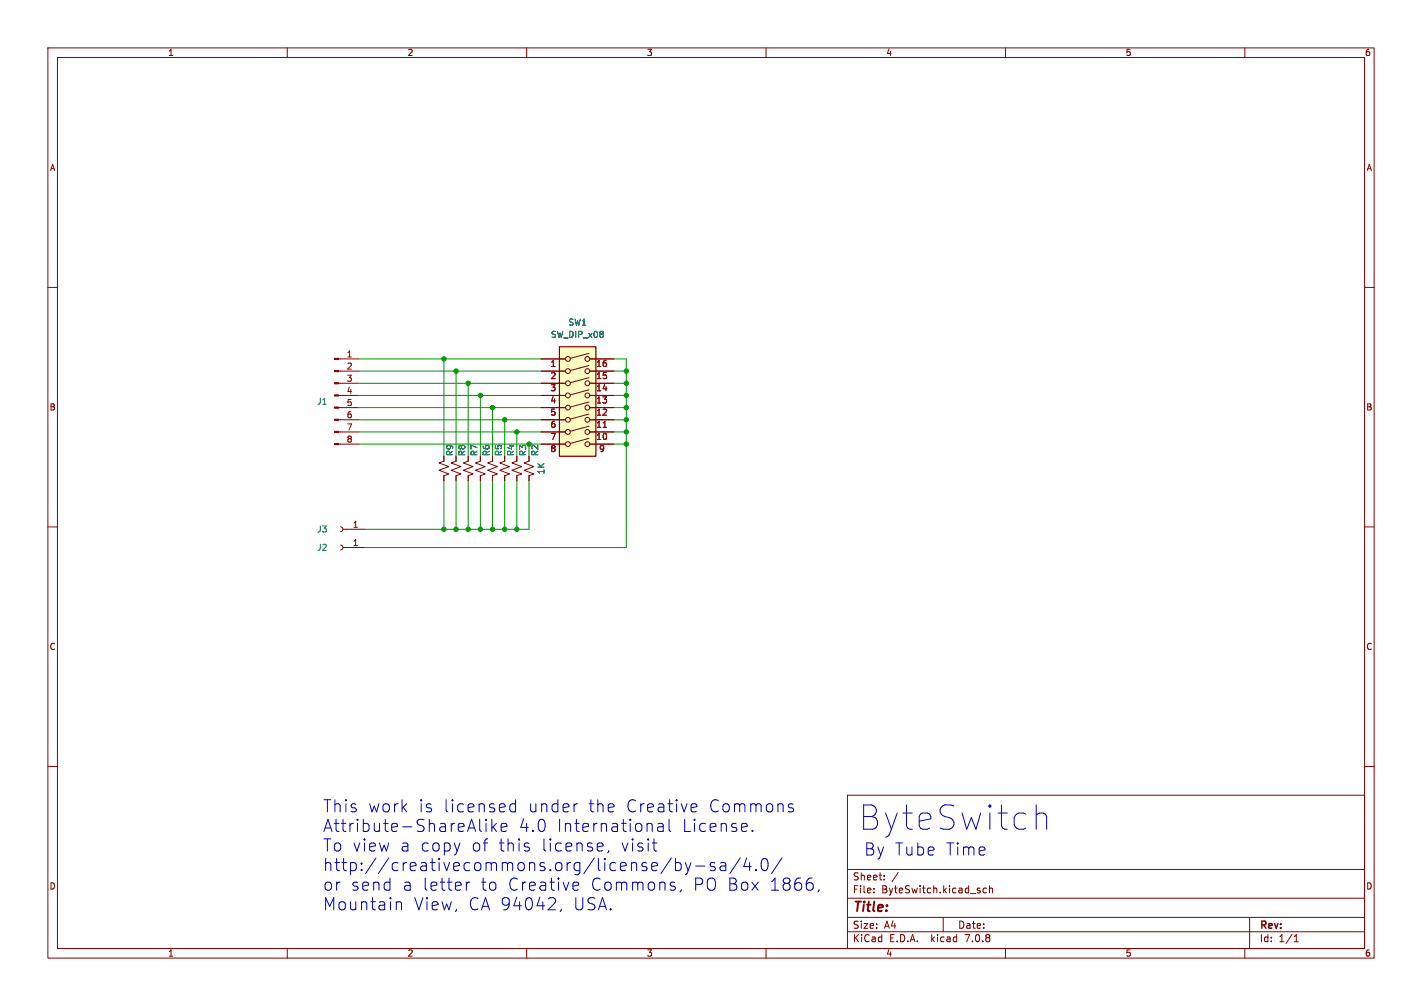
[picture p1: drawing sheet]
<svg xmlns="http://www.w3.org/2000/svg" width="297mm" height="210mm" viewBox="0 0 297 210" stroke-linecap="round" stroke-linejoin="round" font-family="sans-serif">
<g fill="none" stroke="#840000" stroke-width=".21">
<path d="M10 10h277v190h-277zM12 12h273v186h-273zM60 10v2M110 10v2M160 10v2M210 10v2M260 10v2M10 60h2M285 60h2M70.7 77.5h4.2M70.7 74.9h4.2M113 77.5h5.1"/>
<path d="M113 74.9h5.1M123 78.8l-3.9 1.1M123 76.3l-3.9 1M123 73.8l-3.9 1M123.2 77.5h5.1M123.2 74.9h5.1M70.7 92.7h4.2M70.7 90.2h4.2M70.7 87.6h4.2M70.7 85.1h4.2M70.7 82.6h4.2M70.7 80h4.2"/>
<path d="M92.7 95.3v1l-1 .3 2 .8-2 .8 2 .7-1 .4v1M95.2 95.3v1l-1 .3 2.1 .8-2.1 .8 2.1 .7-1.1 .4v1M97.8 95.3v1l-1 .3 2 .8-2 .8 2 .7-1 .4v1M100.3 95.3v1l-1 .3 2 .8-2 .8 2 .7-1 .4v1M102.9 95.3v1l-1 .3 2 .8-2 .8 2 .7-1 .4v1M105.4 95.3v1l-1 .3 2 .8-2 .8 2 .7-1 .4v1M107.9 95.3v1l-1 .3 2.1 .8-2.1 .8 2.1 .7-1.1 .4v1M110.5 95.3v1l-1 .3 2 .8-2 .8 2 .7-1 .4v1M113 92.7h5.1M113 90.2h5.1M113 87.6h5.1M113 85.1h5.1"/>
<path d="M113 82.6h5.1M113 80h5.1M123 91.5l-3.9 1.1M123 89l-3.9 1M123 86.4l-3.9 1.1M123 83.9l-3.9 1.1M123 81.4l-3.9 1M123.2 92.7h5.1M123.2 90.2h5.1M123.2 87.6h5.1M123.2 85.1h5.1M123.2 82.6h5.1"/>
<path d="M123.2 80h5.1M10 110h2M71.1 113.8l.4 .1 .1 .4-.1 .4-.4 .1M71.1 110l.4 .1 .1 .4-.1 .4-.4 .1M71.6 114.3h4.6M71.6 110.5h4.6M285 110h2M10 160h2M285 160h2M177 166h108v32h-108zM60 198v2M110 198v2"/>
<path d="M160 198v2M177 194.5h108M177 191.5h108M177 187.5h108M177 181.5h108M182.5 186.3v.1M182.5 185.5v.1M184.7 183.6v.1M184.7 182.8v.1M187.6 182.1l-1.3 2M197 191.5v3M206 185.5l-.4-.1-.3 .3 .2 .6h.5"/>
<path d="M206.7 185.5l.2-.1 .3 .1 .1 .9M206.7 184.9v1.5M210 198v2M260 198v2M261 191.5v6.5M270.3 196.6h.9M270.3 195.5l.4-.4v1.5"/>
<circle cx="118.6" cy="77.5" r=".51"/>
<circle cx="118.6" cy="74.9" r=".51"/>
<circle cx="122.7" cy="77.5" r=".51"/>
<circle cx="122.7" cy="74.9" r=".51"/>
<circle cx="118.6" cy="92.7" r=".51"/>
<circle cx="118.6" cy="90.2" r=".51"/>
<circle cx="118.6" cy="80" r=".51"/>
<circle cx="118.6" cy="87.6" r=".51"/>
<circle cx="118.6" cy="82.6" r=".51"/>
<circle cx="118.6" cy="85.1" r=".51"/>
<circle cx="122.7" cy="92.7" r=".51"/>
<circle cx="122.7" cy="87.6" r=".51"/>
<circle cx="122.7" cy="85.1" r=".51"/>
<circle cx="122.7" cy="90.2" r=".51"/>
<circle cx="122.7" cy="82.6" r=".51"/>
<circle cx="122.7" cy="80" r=".51"/>
</g>
<g fill="#840000" stroke="#840000" stroke-width=".21">
<path d="M69.8 92.6h.9v.2h-.9z"/>
<path d="M69.8 90h.9v.3h-.9z"/>
<path d="M69.8 87.5h.9v.3h-.9z"/>
<path d="M69.8 85h.9v.2h-.9z"/>
<path d="M69.8 82.4h.9v.3h-.9z"/>
<path d="M69.8 79.9h.9v.2h-.9z"/>
<path d="M69.8 77.3h.9v.3h-.9z"/>
<path d="M69.8 74.8h.9v.3h-.9z"/>
</g>
<path d="M116.8 72.4h7.7v22.9h-7.7z" fill="#ffffc2" stroke="#ffffc2" stroke-width=".21"/>
<path d="M116.8 72.4h7.7v22.9h-7.7z" fill="none" stroke="#840000" stroke-width=".25"/>
<path d="M126 89.2h.7" fill="none" stroke="#a90000" stroke-width=".21"/>
<g fill="none" stroke="#0000c2" stroke-width=".21">
<path d="M100.2 171v2.2l.4 .4M101.5 171v.3M101.5 171.9v1.7M101.5 171l-.1 .2 .1 .1M101.5 171l.1 .2-.1 .1M102.7 171v2.6M103 172.6l.7 1M103.7 171.9l-1 .9M104.7 172.7l1.2-.2-.1-.5-.8-.1-.3 .3 .1 1.3 .2 .1 .8-.1M107.7 166.9v2.6M107.7 167.9l-.7-.1-.5 .5v.7l.2 .4 .3 .1 .7-.1M110.2 176.8l.4 .4-.1 .3-.3 .2"/>
<path d="M110.2 176l.3 .1M120.6 167.8l-.5 .1M125.1 176l.7 .1 .2 .5-1.3 .2M125.8 177.5l-.7 .2M127.2 177.5l-.3 .5M136.2 176h1M136.6 175.1v2.2l.1 .2 .5 .2M137.4 172l.3-.1 .7 .1 .1 1.6M138.5 172.5l-.8 .1a.5 .5 0 0 0-.4 .5 .5 .5 0 0 0 .4 .5l.8-.1M139.7 171v2.2l.4 .4M140.2 179.1l-2.2 3.3M141.1 179.2v2.6"/>
<path d="M144.5 169.4l.2 .1 .7-.1M144.5 167.9l.7-.1 .2 .1 .1 .5-1.2 .2M154.6 179.1l-2.2 3.3M155.9 179.1l-.6 1.8h1.6M157.2 173.3l.1 .2-.1 .1M157.2 173.3l-.2 .2 .2 .1M157.2 173.3v.3M159.2 179.5a.61 .61 0 0 1 .6-.3 .61 .61 0 0 1 .5 .5 1.31 1.31 0 0 1-.7 2.1 1.55 1.55 0 0 1-.4-2.3zM163.3 179.1l-2.2 3.3M164.7 168.3l.1 .2 .8 .3 .1 .2-.1 .4-.2 .1-.7-.1M165.6 167.9l-.6-.1-.3 .4M216.4 168v5.1"/>
<path d="M216.4 170.2a1.26 1.26 0 0 1 2.2 .2v2.7M82.8 188.5a.63 .63 0 0 1 1.1 .1v1.3M97.4 184.1v1.7M98.1 184.1a.65 .65 0 0 0-.7 .5M114.5 189.9h1.5M115.9 187.6l.1 .3-.1 .6M117.2 189.8l-.2 .5M119.8 184.3l.7-.2 .2 .2 .2 .5-1.2 .2M119.8 185.7l.2 .1 .7-.1M140.7 185l.4 .4-.2 .3-.2 .1M140.7 184.1l.2 .2M141.1 180.2l.7-.1 .5 .4v.8l-.3 .3-.2 .2-.7-.2"/>
<path d="M142.3 185.7l-.3 .5M143.1 180.1l.6 1.7M143.4 182.5l-.3 .1M143.7 181.8l-.2 .6M144.3 180.1l-.6 1.7M145.3 180.8h1.9M149.3 180.2l-.6-.1-.4 .3 .1 .4 .9 .2 .1 .3-.1 .3-.2 .2-.8-.2M150.5 180.2l.2-.1 .8 .1 .1 1.6M151.6 180.7l-.9 .1a.5 .5 0 0 0-.3 .5 .5 .5 0 0 0 .3 .5l.9-.2M156.6 180.1v1.7M157.9 181.5l.1 .1-.1 .2M157.9 181.5l-.1 .1 .1 .2"/>
<path d="M157.9 181.5v.3M171.1 185.7l-.3 .5"/>
</g>
<g fill="none" stroke="#009600" stroke-width=".21">
<path d="M74.9 74.9h38.1M74.9 77.5h38.1M92.7 74.9v20.4M95.2 77.5v17.8M128.3 74.9h2.5v39.4h-54.6M128.3 77.5h2.5M74.9 82.6h38.1M74.9 87.6h38.1M74.9 85.1h38.1M74.9 90.2h38.1M74.9 92.7h38.1M74.9 80h38.1"/>
<path d="M97.8 80v15.3M100.3 82.6v12.7M102.9 85.1v10.2M105.4 87.6v7.7M107.9 90.2v5.1M128.3 82.6h2.5M128.3 87.6h2.5M128.3 85.1h2.5M128.3 90.2h2.5M128.3 92.7h2.5M128.3 80h2.5M92.7 100.3v10.2"/>
<path d="M95.2 100.3v10.2M97.8 100.3v10.2M100.3 100.3v10.2M102.9 100.3v10.2M105.4 100.3v10.2M107.9 100.3v10.2M110.5 100.3v10.2h-34.3"/>
</g>
<g fill="#009600" stroke="#009600" stroke-width=".21">
<circle cx="130.8" cy="92.7" r=".46"/>
<circle cx="130.8" cy="90.2" r=".46"/>
<circle cx="130.8" cy="87.6" r=".46"/>
<circle cx="107.9" cy="90.2" r=".46"/>
<circle cx="110.5" cy="92.7" r=".46"/>
<circle cx="100.3" cy="82.6" r=".46"/>
<circle cx="97.8" cy="80" r=".46"/>
<circle cx="95.2" cy="77.5" r=".46"/>
<circle cx="92.7" cy="74.9" r=".46"/>
<circle cx="105.4" cy="87.6" r=".46"/>
<circle cx="102.9" cy="85.1" r=".46"/>
<circle cx="130.8" cy="82.6" r=".46"/>
<circle cx="130.8" cy="80" r=".46"/>
<circle cx="130.8" cy="85.1" r=".46"/>
<circle cx="130.8" cy="77.5" r=".46"/>
<circle cx="105.4" cy="110.5" r=".46"/>
<circle cx="102.9" cy="110.5" r=".46"/>
<circle cx="95.2" cy="110.5" r=".46"/>
<circle cx="97.8" cy="110.5" r=".46"/>
<circle cx="92.7" cy="110.5" r=".46"/>
<circle cx="100.3" cy="110.5" r=".46"/>
<circle cx="107.9" cy="110.5" r=".46"/>
</g>
<text font-size="7.1" fill="#0000c2" x="179.1" y="173.7">ByteSwitch</text>
<g font-size="3.5" fill="#0000c2">
<text x="67.3" y="169.8">This</text>
<text x="67.3" y="173.9">Attribute-ShareAlike</text>
<text x="76.7" y="169.8">work</text>
<text x="87.2" y="169.8">is</text>
<text x="92.3" y="169.8">licensed</text>
<text x="108.1" y="173.9">4.0</text>
<text x="109.9" y="169.8">under</text>
<text x="116.1" y="173.9">International</text>
<text x="122.5" y="169.8">the</text>
<text x="130.3" y="169.8">Creative</text>
<text x="142.1" y="173.9">License.</text>
<text x="147.5" y="169.8">Commons</text>
<text x="67.3" y="178">To view</text>
<text x="83.3" y="178">a copy</text>
<text x="98.1" y="178">of</text>
<text x="103.7" y="178">this</text>
<text x="112.6" y="178">license,</text>
<text x="129.1" y="178">visit</text>
<text x="180.3" y="178.8">By Tube</text>
<text x="197.3" y="178.8">Time</text>
<text x="67.3" y="182.1">http://creativecommons.org/license/by-sa/4.0/</text>
<text x="67.3" y="186.2">or</text>
<text x="67.3" y="190.2">Mountain</text>
<text x="73.1" y="186.2">send</text>
<text x="83.8" y="186.2">a letter</text>
<text x="86.2" y="190.2">View,</text>
<text x="97.6" y="190.2">CA 94042,</text>
<text x="100" y="186.2">to</text>
<text x="105.6" y="186.2">Creative</text>
<text x="119.4" y="190.2">USA.</text>
<text x="122.9" y="186.2">Commons,</text>
<text x="144.2" y="186.2">PO Box</text>
<text x="160.1" y="186.2">1866,</text>
</g>
<text font-size="2.8" fill="#840000" x="178" y="190.9">Title:</text>
<g font-size="2.1" fill="#840000">
<text x="178" y="184">Sheet:</text>
<text x="178" y="186.7">File:</text>
<text x="184.1" y="186.7">ByteSwitch.kicad_sch</text>
<text x="178" y="196.9">KiCad</text>
<text x="178" y="194.1">Size:</text>
<text x="184.7" y="194.1">A4</text>
<text x="185.7" y="196.9">E.D.A.</text>
<text x="194.6" y="196.9">kicad</text>
<text x="200" y="194.1">Date:</text>
<text x="201.8" y="196.9">7.0.8</text>
<text x="263" y="194.3">Rev:</text>
<text x="263" y="196.9">Id:</text>
<text x="267.1" y="196.9">1/1</text>
</g>
<g font-size="1.8" fill="#840000">
<text x="35" y="11.9">1</text>
<text x="85" y="11.9">2</text>
<text x="135" y="11.9">3</text>
<text x="185" y="11.9">4</text>
<text x="235" y="11.9">5</text>
<text x="285" y="11.9">6</text>
<text x="10.3" y="35.9">A</text>
<text x="285.3" y="35.9">A</text>
<text x="10.3" y="85.9">B</text>
<text x="285.3" y="85.9">B</text>
<text x="10.3" y="135.9">C</text>
<text x="285.3" y="135.9">C</text>
<text x="10.3" y="185.9">D</text>
<text x="285.3" y="185.9">D</text>
<text x="35" y="199.9">1</text>
<text x="85" y="199.9">2</text>
<text x="135" y="199.9">3</text>
<text x="185" y="199.9">4</text>
<text x="235" y="199.9">5</text>
<text x="285" y="199.9">6</text>
</g>
<g font-size="1.8" fill="#006464">
<text x="115" y="70.7">SW_DIP_x08</text>
<text x="118.6" y="68.2">SW1</text>
<text x="66.1" y="84.7">J1</text>
<text x="94.8" y="95.3" transform="rotate(-90 94.8 95.3)">R9</text>
<text x="97.4" y="95.3" transform="rotate(-90 97.4 95.3)">R8</text>
<text x="99.9" y="95.3" transform="rotate(-90 99.9 95.3)">R7</text>
<text x="102.5" y="95.3" transform="rotate(-90 102.5 95.3)">R6</text>
<text x="105" y="95.3" transform="rotate(-90 105 95.3)">R5</text>
<text x="107.5" y="95.3" transform="rotate(-90 107.5 95.3)">R4</text>
<text x="110.1" y="95.3" transform="rotate(-90 110.1 95.3)">R3</text>
<text x="112.6" y="95.3" transform="rotate(-90 112.6 95.3)">R2</text>
<text x="113.9" y="99.1" transform="rotate(-90 113.9 99.1)">1K</text>
<text x="66.1" y="111.4">J3</text>
<text x="66.1" y="115.2">J2</text>
</g>
<g font-size="1.8" fill="#a90000">
<text x="72.3" y="74.7">1</text>
<text x="72.3" y="77.2">2</text>
<text x="114.9" y="76.9">1</text>
<text x="124.4" y="76.9">16</text>
<text x="72.3" y="79.8">3</text>
<text x="72.3" y="82.3">4</text>
<text x="114.9" y="79.5">2</text>
<text x="114.9" y="82">3</text>
<text x="124.4" y="82">14</text>
<text x="124.4" y="79.5">15</text>
<text x="72.3" y="84.8">5</text>
<text x="72.3" y="87.4">6</text>
<text x="72.3" y="89.9">7</text>
<text x="114.9" y="84.5">4</text>
<text x="114.9" y="87.1">5</text>
<text x="114.9" y="89.6">6</text>
<text x="124.4" y="89.6">11</text>
<text x="124.4" y="87.1">12</text>
<text x="124.4" y="84.5">13</text>
<text x="72.3" y="92.5">8</text>
<text x="114.9" y="92.2">7</text>
<text x="114.9" y="94.7">8</text>
<text x="124.4" y="92.2">10</text>
<text x="125" y="94.7">9</text>
<text x="73.6" y="110.2">1</text>
<text x="73.6" y="114">1</text>
</g>
</svg>
